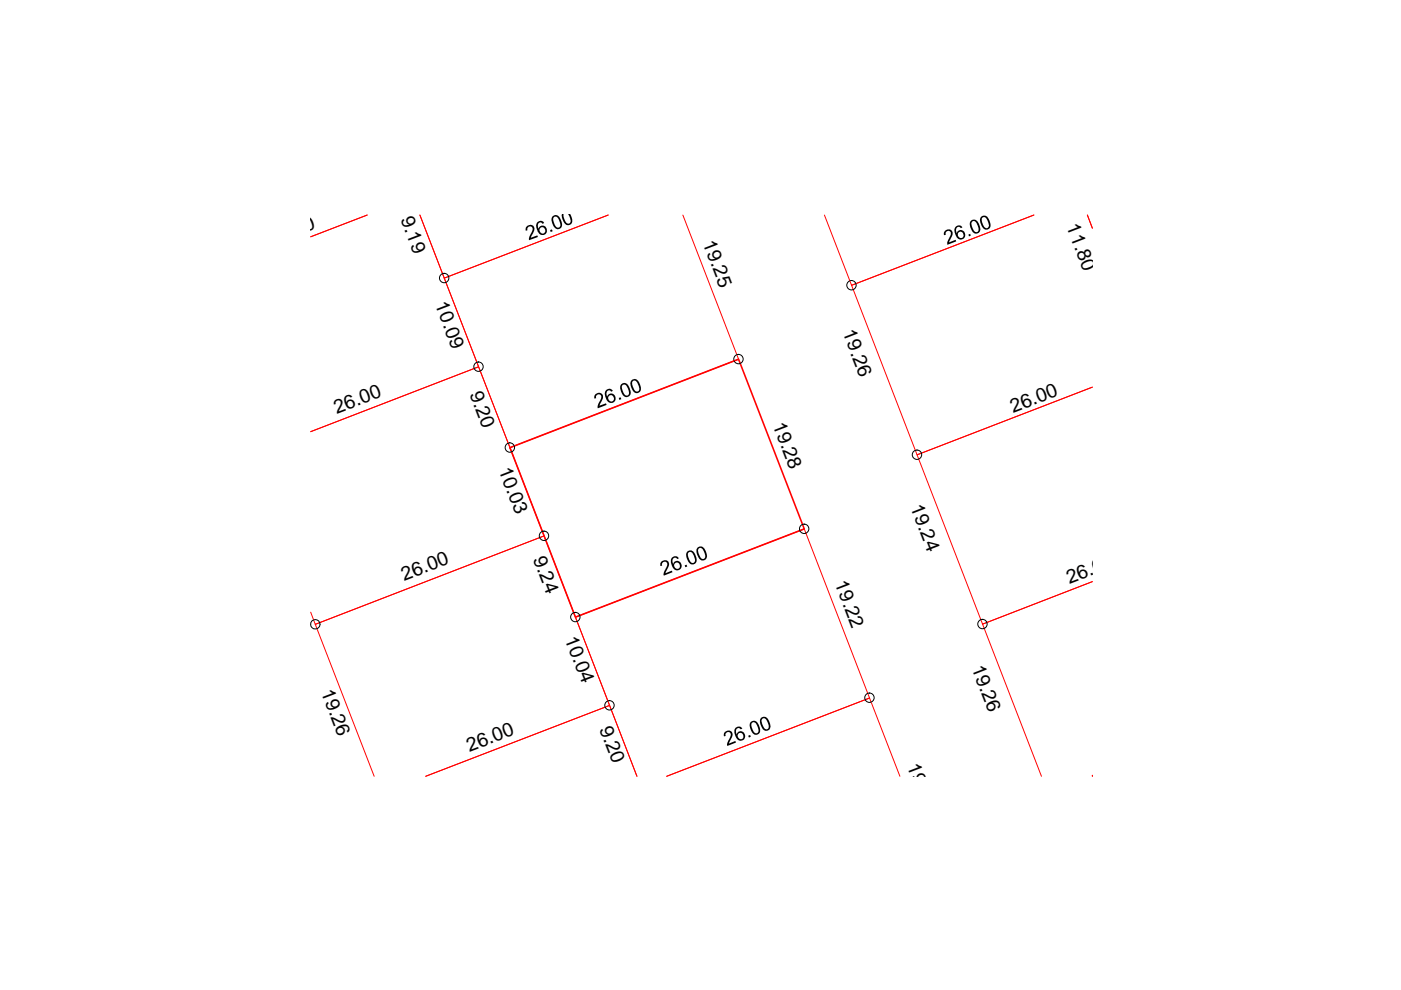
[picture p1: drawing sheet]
<svg xmlns="http://www.w3.org/2000/svg" width="297mm" height="210mm" viewBox="0 0 297 210" stroke-linecap="round" stroke-linejoin="round" font-family="sans-serif">
<path d="M77.9 45.6l-12 4.6M144.8 45.6l11.8 30.6-48.5 18.7-13.9-35.9 34.7-13.4-34.7 13.4-5.2-13.4 12.5 32.2-35.6 13.7 35.6-13.7 13.9 35.8-48.6 18.8-.9-2.6M174.8 45.6l5.8 14.9 38.6-14.9-38.6 14.9 13.8 35.9 37.2-14.3-37.2 14.3 13.9 35.9 23.3-9-23.3 9 12.5 32.3M230.5 45.6l1.1 2.8M79.3 164.6l-12.5-32.2 48.6-18.8 13.8 36-38.9 15 38.9-15 5.8 15-13-33.7 48.5-18.8 13.9 35.9-43 16.6 43-16.6 6.4 16.6M231.6 164.6h.1" fill="none" stroke="#f00" stroke-width=".21"/>
<path d="M108.1 94.9l48.5-18.7 13.9 35.9-48.5 18.8z" fill="none" stroke="#f00" stroke-width=".34"/>
<g fill="none" stroke="#000" stroke-width=".21">
<circle cx="94.2" cy="58.9" r=".99"/>
<circle cx="101.5" cy="77.7" r=".99"/>
<circle cx="156.6" cy="76.1" r=".99"/>
<circle cx="180.5" cy="60.5" r=".99"/>
<circle cx="108.1" cy="94.9" r=".99"/>
<circle cx="194.4" cy="96.4" r=".99"/>
<circle cx="115.3" cy="113.6" r=".99"/>
<circle cx="170.5" cy="112.1" r=".99"/>
<circle cx="66.9" cy="132.4" r="1"/>
<circle cx="122" cy="130.8" r=".99"/>
<circle cx="208.3" cy="132.3" r=".99"/>
<circle cx="129.2" cy="149.5" r=".99"/>
<circle cx="184.3" cy="147.9" r=".99"/>
</g>
<g fill="#000">
<path d="M111.5 48.1l.7-.4 .7 .1 .3 .3 .1 .5-.8 1.8 1.4-.5 .1 .3-1.8 .7v-.7l.6-1.1 .1-.6-.2-.4-.4-.1-.4 .3-.1 .5-.3 .1zM116.6 48.8l.4-.2 .2 .4-.4 .2zM200.3 49l.6-.4h.5l.4 .3 .2 .3-.1 .8-.7 1.4 1.4-.6 .1 .4-1.8 .7-.1-.5 .8-1.9a.56 .56 0 0 0-.7-.5 .56 .56 0 0 0-.4 .8l-.3 .1-.1-.2zM205.3 49.7l.4-.1 .1 .4-.4 .1zM126.3 83.6l.8-.3 .5 .1 .2 .5v.8l-.7 1.3 1.4-.5 .1 .4-1.9 .7v-.7l.8-1.8-.2-.4-.5-.1-.4 .3v.5l-.4 .1v-.6zM131.2 84.4l.4-.2 .1 .4-.4 .2zM140.3 119l.5-.2h.5l.5 .5v.7l-.7 1.5 1.4-.5 .1 .3-1.8 .7-.1-.5 .7-1.5 .1-.5-.3-.4h-.5l-.3 .3v.5l-.4 .1v-.6zM145.2 119.9l.3-.2 .2 .4-.4 .2zM153.6 155.3l.7-.4 .6 .1 .4 .4v.5l-.7 1.7 1.3-.5 .1 .3-1.8 .8v-.6l.7-1.5v-.5l-.3-.4h-.4l-.4 .3 .1 .5-.4 .1zM158.6 156l.4-.2 .2 .4-.4 .2z"/>
<path d="M113.8 47.3l.7-.5 .4 .1 .4 .3 .1 .1-.3 .2-.4-.3h-.4l-.2 .3-.1 .4 .2 .6 .1-.4 .5-.3 .6 .1 .3 .3 .3 .4v.6l-.4 .5-.8 .1-.5-.3-.6-1.2zM114.6 48.3l-.2 .3 .1 .6 .3 .3h.5l.3-.4-.1-.6-.4-.3z"/>
<path d="M117.1 46l.4-.4h.5l.7 .5 .5 1.3-.1 .6-.2 .4-.8 .2-.5-.3-.4-.6-.3-.9zM117.5 46l-.2 .5 .3 1 .4 .7 .5 .1 .3-.5-.3-1.1-.4-.7z"/>
<path d="M119.1 45.5h1.5a.76 .76 0 0 1 .7 .9l-.1 1-.5 .3h-.6l-.5-.4-.2-.5-.3-.7zM119.5 45.5l.2 1.2 .4 .6 .3 .1h.3l.3-.4-.3-1.1a.8 .8 0 0 0-1-.4z"/>
<path d="M202.5 48.2l.6-.4h.6l.3 .3-.3 .3-.3-.3-.5 .1-.2 .3v.4l.2 .6 .1-.4 .5-.3 .8 .2 .3 .6v.5l-.2 .4-.6 .3h-.4l-.4-.3-.6-1.2v-.7zM203.3 49.2l-.2 .3 .1 .7 .4 .3 .5-.1 .2-.4-.2-.6-.4-.3z"/>
<path d="M205.9 46.8l.3-.2h.5l.7 .5 .5 1.4-.1 .4-.4 .5-.7 .1-.6-.5-.5-1.2v-.6zM206.2 46.9l-.2 .6 .2 .9 .5 .7 .5 .1 .3-.3v-.5l-.4-.9-.4-.6z"/>
<path d="M208 46l.4-.3h.5l.6 .4 .5 1.4v.6l-.4 .5-.7 .1-.7-.7-.4-1.1zM208.3 46.1l-.1 .3v.5l.2 .6 .4 .8 .5 .1 .4-.5-.3-1-.5-.8z"/>
<path d="M128.4 82.8l.7-.4 .4 .1 .3 .2 .1 .2-.3 .2-.3-.3-.5 .1-.2 .7 .1 .5 .2-.3 .5-.4 .5 .1 .4 .3 .2 .4v.6l-.3 .5-.9 .1-.6-.5-.5-1.2zM129.2 83.9l-.3 .3 .2 .6 .4 .3h.4l.3-.4-.2-.7-.3-.2z"/>
<path d="M131.6 81.6l.5-.4h.4l.6 .4 .6 1.5v.5l-.3 .4-.7 .2-.6-.3-.6-1.5zM132 81.6l-.2 .6 .3 .9 .4 .7 .6 .1 .3-.6-.3-1-.4-.7z"/>
<path d="M133.9 80.6l.8-.3 .7 .6 .5 1.2-.1 .7-.2 .4-.8 .2-.6-.5-.6-1.5zM134.2 80.7l-.2 .3 .2 1.1 .5 .8 .5 .1 .4-.4-.2-.9-.6-.9z"/>
<path d="M142.5 118.2l.5-.3h.4l.5 .5-.3 .1-.4-.3-.4 .1-.2 .3v.6l.1 .4 .3-.5 .4-.2 .7 .1 .2 .3 .2 .8-.4 .7-.8 .1-.6-.5-.5-1.1v-.6zM143.1 119.4l-.2 .4 .2 .6 .3 .2h.5l.2-.4-.2-.8-.3-.1z"/>
<path d="M145.6 117.1l.8-.4 .8 .5 .5 1.2v.6l-.3 .5-.8 .2-.6-.5-.5-1.2zM146 117.1l-.2 .7 .5 1.2 .4 .3h.5l.2-.7-.5-1.3-.5-.3z"/>
<path d="M147.8 116.2l.5-.3h.5l.6 .5 .5 1.4-.1 .5-.2 .4-.8 .1-.6-.4-.5-1.3v-.6zM148.2 116.2l-.2 .7 .3 .8 .4 .7 .6 .1 .2-.3-.1-1.1-.6-.8-.2-.1z"/>
<path d="M155.8 154.5l.7-.4h.5l.4 .3-.3 .2-.4-.3-.4 .2-.2 .2-.1 .6 .2 .4 .1-.3 .6-.4 .4 .1 .5 .3 .2 .9-.4 .6-.9 .1-.6-.5-.4-1.1zM156.5 155.5l-.1 .5 .2 .5 .3 .2 .5-.1 .2-.6-.2-.5-.4-.1z"/>
<path d="M159.1 153.2l.4-.3 .6-.1 .6 .6 .5 1.2-.1 .7-.2 .3-.8 .2-.7-.5-.4-1.2zM159.4 153.2l-.1 .7 .5 1.2 .4 .4 .4-.1 .2-.7-.4-1.2-.5-.4z"/>
<path d="M161.2 152.4l.6-.4h.5l.5 .4 .6 1.5-.1 .5-.3 .4-.8 .1-.5-.4-.6-1.3zM161.7 152.4l-.2 .3v.7l.5 .9 .4 .3a.73 .73 0 0 0 .6-.5 .73 .73 0 0 0-.2-.8l-.5-.9-.2-.1z"/>
</g>
<g font-size="4.1">
<text x="84.9" y="46.5" transform="rotate(69 84.9 46.5)">9.19</text>
<text x="57.4" y="52.1" transform="rotate(-21 57.4 52.1)">26.00</text>
<text x="149" y="51.5" transform="rotate(69 149 51.5)">19.25</text>
<text x="226.1" y="48" transform="rotate(69 226.1 48)">11.80</text>
<text x="92.2" y="64.5" transform="rotate(69 92.2 64.5)">10.09</text>
<text x="178.6" y="70.4" transform="rotate(69 178.6 70.4)">19.26</text>
<text x="99.5" y="83.5" transform="rotate(69 99.5 83.5)">9.20</text>
<text x="71.4" y="87.8" transform="rotate(-21 71.4 87.8)">26.00</text>
<text x="214.8" y="87.5" transform="rotate(-21 214.8 87.5)">26.00</text>
<text x="163.8" y="90.1" transform="rotate(69 163.8 90.1)">19.28</text>
<text x="105.7" y="99.6" transform="rotate(69 105.7 99.6)">10.03</text>
<text x="193" y="107.5" transform="rotate(69 193 107.5)">19.24</text>
<text x="113" y="118.6" transform="rotate(69 113 118.6)">9.24</text>
<text x="85.7" y="123.2" transform="rotate(-21 85.7 123.2)">26.00</text>
<text x="177" y="123.7" transform="rotate(69 177 123.7)">19.22</text>
<text x="226.7" y="123.8" transform="rotate(-21 226.7 123.8)">26.00</text>
<text x="119.7" y="135.5" transform="rotate(69 119.7 135.5)">10.04</text>
<text x="206" y="141.6" transform="rotate(69 206 141.6)">19.26</text>
<text x="68" y="146.6" transform="rotate(69 68 146.6)">19.26</text>
<text x="127" y="154.5" transform="rotate(69 127 154.5)">9.20</text>
<text x="99.6" y="159.4" transform="rotate(-21 99.6 159.4)">26.00</text>
<text x="192.3" y="162.4" transform="rotate(69 192.3 162.4)">19.25</text>
</g>
</svg>
